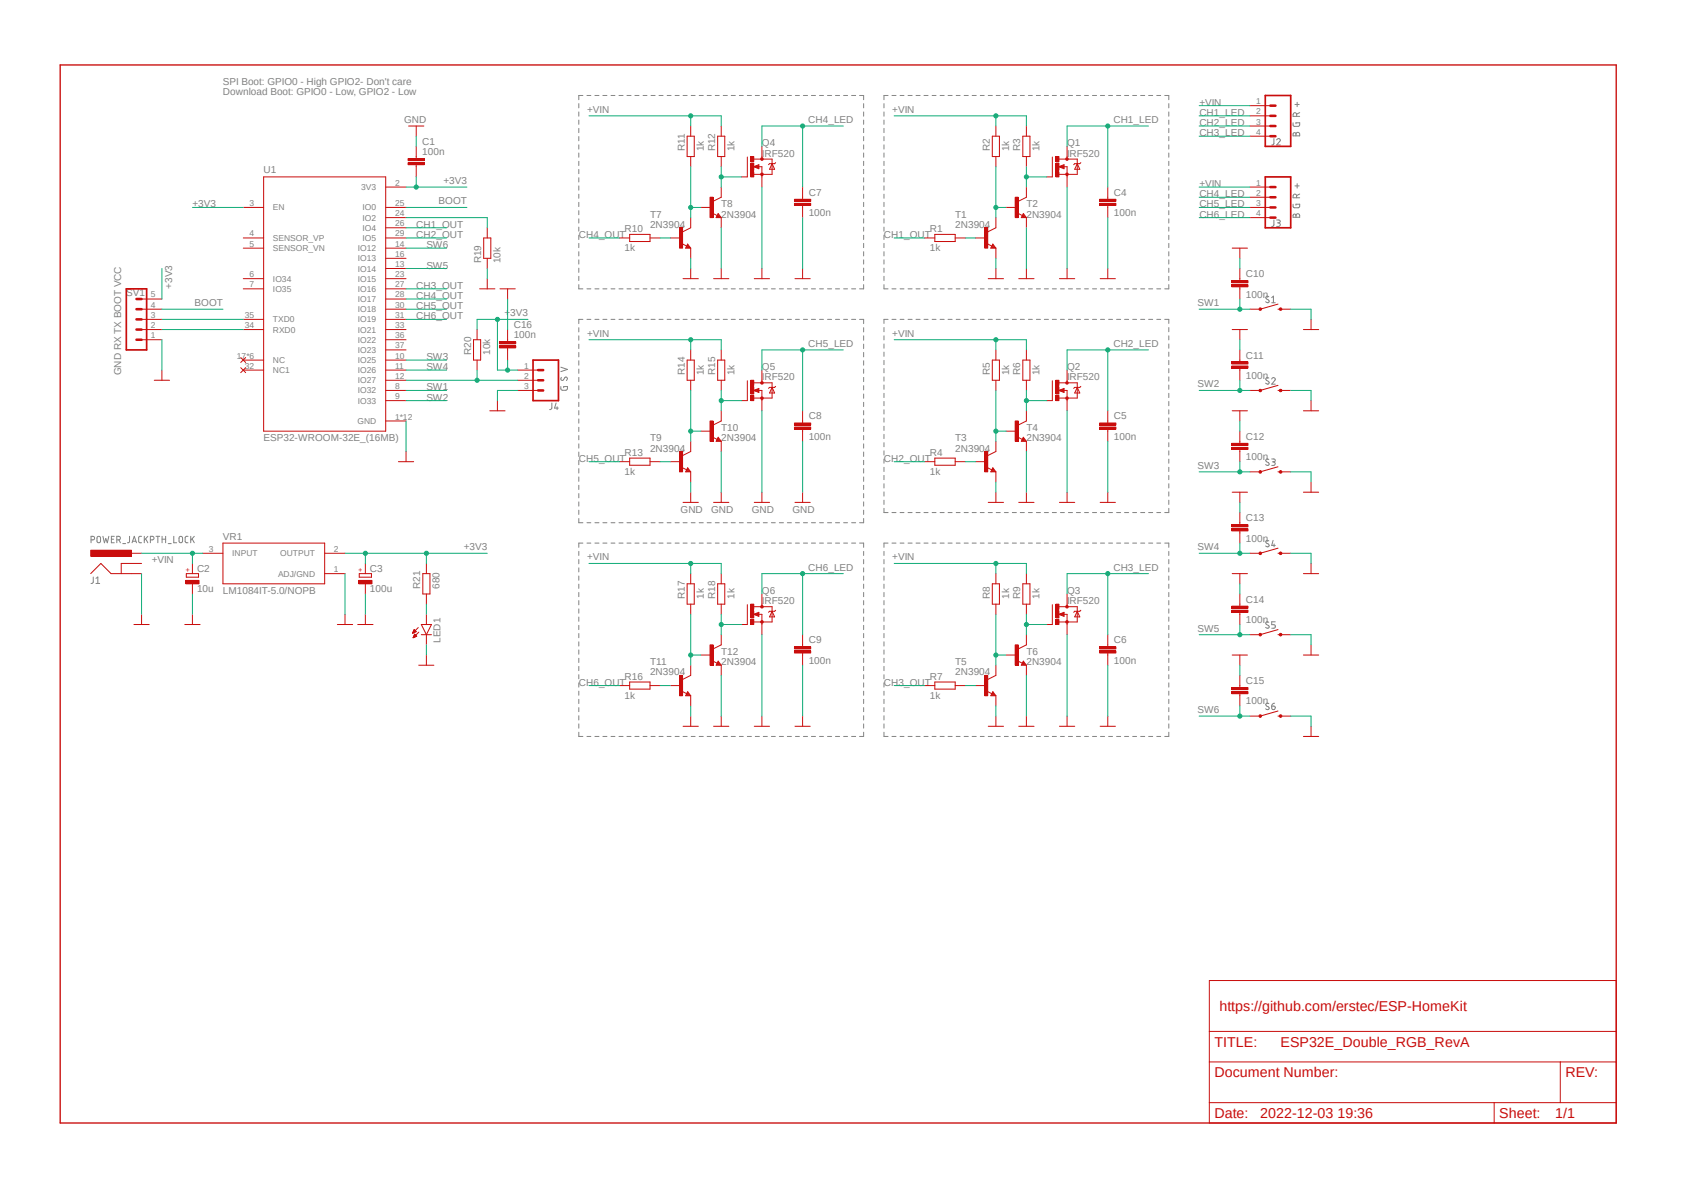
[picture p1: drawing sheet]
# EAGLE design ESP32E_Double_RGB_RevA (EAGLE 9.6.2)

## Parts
C1  100n  C-EU025-024X044  [C025-024X044]
C2  10u  CPOL-EUE2,5-6E  [E2,5-6E]
C3  100u  CPOL-EUE2.5-6  [E2,5-6]
C4  100n  C-EU025-024X044  [C025-024X044]
C5  100n  C-EU025-024X044  [C025-024X044]
C6  100n  C-EU025-024X044  [C025-024X044]
C7  100n  C-EU025-024X044  [C025-024X044]
C8  100n  C-EU025-024X044  [C025-024X044]
C9  100n  C-EU025-024X044  [C025-024X044]
C10  100n  C-EU025-024X044  [C025-024X044]
C11  100n  C-EU025-024X044  [C025-024X044]
C12  100n  C-EU025-024X044  [C025-024X044]
C13  100n  C-EU025-024X044  [C025-024X044]
C14  100n  C-EU025-024X044  [C025-024X044]
C15  100n  C-EU025-024X044  [C025-024X044]
C16  100n  C-EU025-024X044  [C025-024X044]
J1  POWER_JACKPTH_LOCK  [POWER_JACK_PTH_LOCK]
J2  B G R +  CONN_04SCREW_LOCK  [SCREWTERMINAL-3.5MM-4_LOCK]
J3  B G R +  CONN_04SCREW_LOCK  [SCREWTERMINAL-3.5MM-4_LOCK]
J4  G S V  CONN_03SCREW_LOCK  [SCREWTERMINAL-3.5MM-3_LOCK.007S]
LED1  LED5MM  [LED5MM]
Q1  IRF520  [TO220BV]
Q2  IRF520  [TO220BV]
Q3  IRF520  [TO220BV]
Q4  IRF520  [TO220BV]
Q5  IRF520  [TO220BV]
Q6  IRF520  [TO220BV]
R1  1k  R-EU_0207/10  [0207/10]
R2  1k  R-EU_0207/10  [0207/10]
R3  1k  R-EU_0207/10  [0207/10]
R4  1k  R-EU_0207/10  [0207/10]
R5  1k  R-EU_0207/10  [0207/10]
R6  1k  R-EU_0207/10  [0207/10]
R7  1k  R-EU_0207/10  [0207/10]
R8  1k  R-EU_0207/10  [0207/10]
R9  1k  R-EU_0207/10  [0207/10]
R10  1k  R-EU_0207/10  [0207/10]
R11  1k  R-EU_0207/10  [0207/10]
R12  1k  R-EU_0207/10  [0207/10]
R13  1k  R-EU_0207/10  [0207/10]
R14  1k  R-EU_0207/10  [0207/10]
R15  1k  R-EU_0207/10  [0207/10]
R16  1k  R-EU_0207/10  [0207/10]
R17  1k  R-EU_0207/10  [0207/10]
R18  1k  R-EU_0207/10  [0207/10]
R19  10k  R-EU_0207/10  [0207/10]
R20  10k  R-EU_0207/10  [0207/10]
R21  680  R-EU_0207/10  [0207/10]
S1  MOMENTARY-SWITCH-SPST-PTH-6.0MM  [TACTILE_SWITCH_PTH_6.0MM]
S2  MOMENTARY-SWITCH-SPST-PTH-6.0MM  [TACTILE_SWITCH_PTH_6.0MM]
S3  MOMENTARY-SWITCH-SPST-PTH-6.0MM  [TACTILE_SWITCH_PTH_6.0MM]
S4  MOMENTARY-SWITCH-SPST-PTH-6.0MM  [TACTILE_SWITCH_PTH_6.0MM]
S5  MOMENTARY-SWITCH-SPST-PTH-6.0MM  [TACTILE_SWITCH_PTH_6.0MM]
S6  MOMENTARY-SWITCH-SPST-PTH-6.0MM  [TACTILE_SWITCH_PTH_6.0MM]
SV1  GND RX TX BOOT VCC  MA05-1  [MA05-1]
T1  2N3904  [TO92]
T2  2N3904  [TO92]
T3  2N3904  [TO92]
T4  2N3904  [TO92]
T5  2N3904  [TO92]
T6  2N3904  [TO92]
T7  2N3904  [TO92]
T8  2N3904  [TO92]
T9  2N3904  [TO92]
T10  2N3904  [TO92]
T11  2N3904  [TO92]
T12  2N3904  [TO92]
U1  ESP32-WROOM-32E_(16MB)  [XCVR_ESP32-WROOM-32E_(16MB)]
VR1  LM1084IT-5.0/NOPB  [TO254P1054X470X1955-3]

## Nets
+3V3: C1.2 C3.+ C16.2 J4.1 R20.2 R21.2 SV1.5 U1.2(3V3) U1.3(EN) VR1.2(OUTPUT)
+VIN: C2.+ J1.PWR J2.1 J3.1 R2.2 R3.2 R5.2 R6.2 R8.2 R9.2 R11.2 R12.2 R14.2 R15.2 R17.2 R18.2 VR1.3(INPUT)
BOOT: SV1.4 U1.25(IO0)
CH1_LED: C4.1 J2.2 Q1.D
CH1_OUT: R1.1 U1.26(IO4)
CH2_LED: C5.1 J2.3 Q2.D
CH2_OUT: R4.1 U1.29(IO5)
CH3_LED: C6.1 J2.4 Q3.D
CH3_OUT: R7.1 U1.27(IO16)
CH4_LED: C7.1 J3.2 Q4.D
CH4_OUT: R10.1 U1.28(IO17)
CH5_LED: C8.1 J3.3 Q5.D
CH5_OUT: R13.1 U1.30(IO18)
CH6_LED: C9.1 J3.4 Q6.D
CH6_OUT: R16.1 U1.31(IO19)
GND: C1.1 C2.- C3.- C4.2 C5.2 C6.2 C7.2 C8.2 C9.2 C10.1 C11.1 C12.1 C13.1 C14.1 C15.1 C16.1 J1.GND J4.3 LED1.K(C) Q1.S Q2.S Q3.S Q4.S Q5.S Q6.S R19.1 S1.3 S2.3 S3.3 S4.3 S5.3 S6.3 SV1.1 T1.3(E) T2.3(E) T3.3(E) T4.3(E) T5.3(E) T6.3(E) T7.3(E) T8.3(E) T9.3(E) T10.3(E) T11.3(E) T12.3(E) U1.1(GND) U1.15(GND) U1.38(GND) U1.39_1(GND) U1.39_2(GND) U1.39_3(GND) U1.39_4(GND) U1.39_5(GND) U1.39_6(GND) U1.39_7(GND) U1.39_8(GND) U1.39_9(GND) VR1.1(ADJ/GND)
N$1: R2.1 T1.1(C) T2.2(B)
N$2: R1.2 T1.2(B)
N$3: LED1.A R21.1
N$4: Q1.G R3.1 T2.1(C)
N$5: J4.2 R20.1 U1.12(IO27)
N$8: SV1.2 U1.34(RXD0)
N$9: SV1.3 U1.35(TXD0)
N$10: R5.1 T3.1(C) T4.2(B)
N$11: R4.2 T3.2(B)
N$13: Q2.G R6.1 T4.1(C)
N$16: R8.1 T5.1(C) T6.2(B)
N$17: R7.2 T5.2(B)
N$19: Q3.G R9.1 T6.1(C)
N$22: R11.1 T7.1(C) T8.2(B)
N$23: R10.2 T7.2(B)
N$25: Q4.G R12.1 T8.1(C)
N$28: R14.1 T9.1(C) T10.2(B)
N$29: R13.2 T9.2(B)
N$31: Q5.G R15.1 T10.1(C)
N$34: R17.1 T11.1(C) T12.2(B)
N$35: R16.2 T11.2(B)
N$37: Q6.G R18.1 T12.1(C)
N$40: R19.2 U1.24(IO2)
SW1: C10.2 S1.1 U1.8(IO32)
SW2: C11.2 S2.1 U1.9(IO33)
SW3: C12.2 S3.1 U1.10(IO25)
SW4: C13.2 S4.1 U1.11(IO26)
SW5: C14.2 S5.1 U1.13(IO14)
SW6: C15.2 S6.1 U1.14(IO12)
Unconnected: J1.GNDBREAK U1.4(SENSOR_VP) U1.5(SENSOR_VN) U1.6(IO34) U1.7(IO35) U1.16(IO13) U1.17(NC) U1.18(NC) U1.19(NC) U1.20(NC) U1.21(NC) U1.22(NC) U1.23(IO15) U1.32(NC1) U1.33(IO21) U1.36(IO22) U1.37(IO23)

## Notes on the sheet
- SPI Boot: GPIO0 - High GPIO2- Don't care
  Download Boot: GPIO0 - Low, GPIO2 - Low
- https://github.com/erstec/ESP-HomeKit

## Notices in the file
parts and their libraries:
SparkFun-Connectors: Licensing: Creative Commons ShareAlike 4.0 International - https://creativecommons.org/licenses/by-sa/4.0
